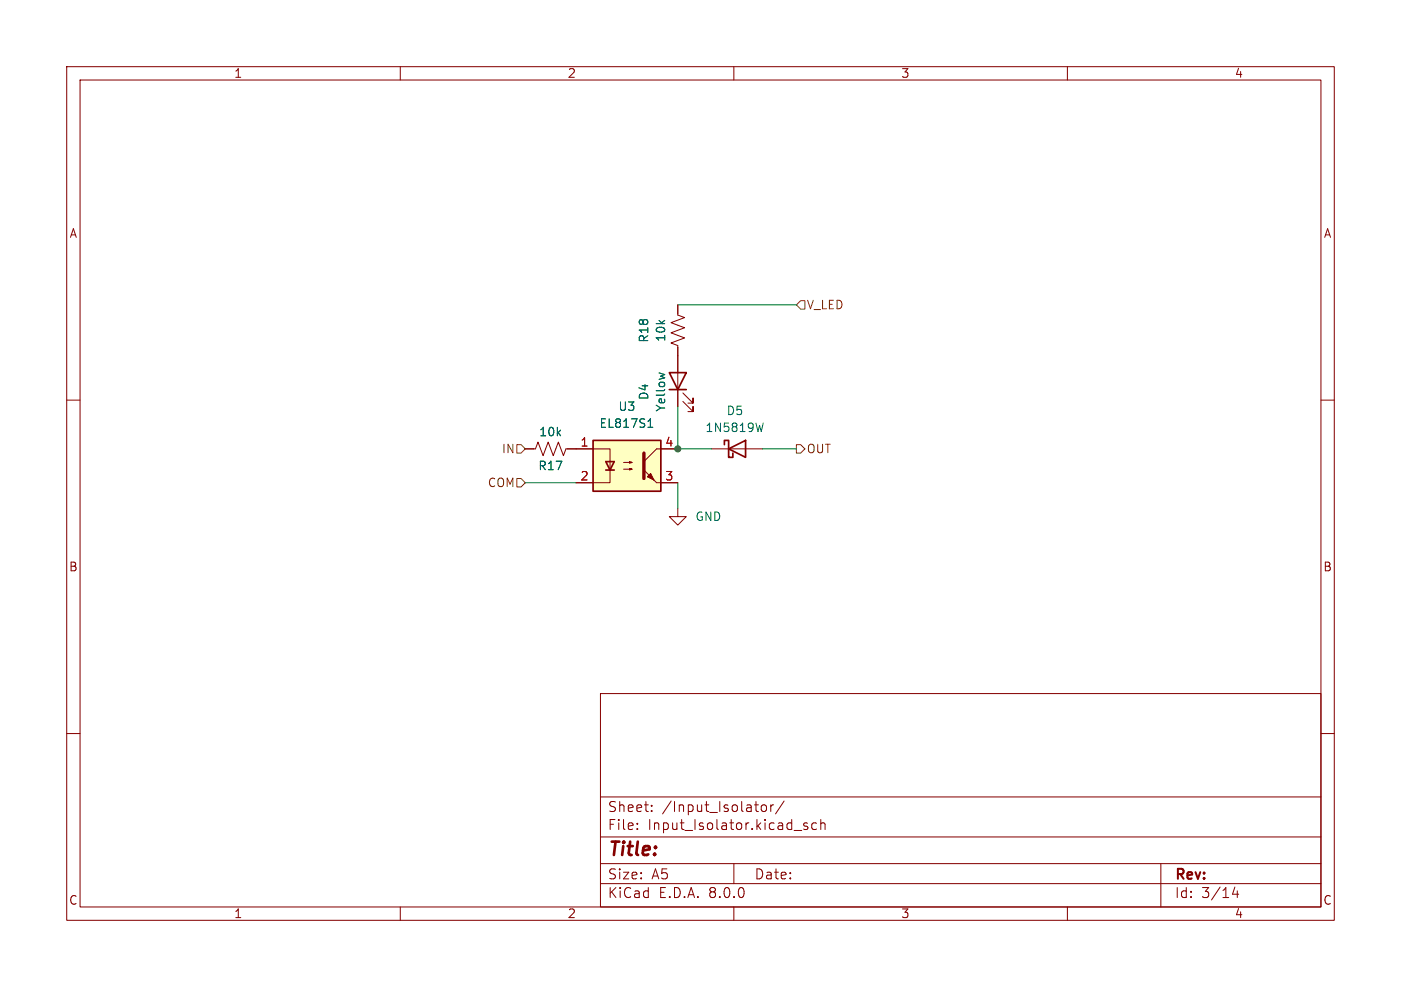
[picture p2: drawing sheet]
<svg xmlns="http://www.w3.org/2000/svg" width="210mm" height="148mm" viewBox="0 0 210 148" stroke-linecap="round" stroke-linejoin="round" font-family="sans-serif">
<g fill="none" stroke="#840000" stroke-width=".15">
<path d="M10 10h190v128h-190zM12 12h186v124h-186zM60 10v2M110 10v2M160 10v2M10 60h2M198 60h2M101.6 76.2v1.3h1.3l-1.3 1.2-1.3-1.2h1.3M106.7 67.3h7.6M10 110h2M90 104h108v32h-108zM90 119.5h108"/>
<path d="M198 110h2M60 136v2M90 132.5h108M90 129.5h108M90 125.5h108M95.5 124.2v.2M95.5 123.5v.1M97.7 121.5v.2M97.7 120.8v.1M110 136v2M110 129.5v3M114.2 120.8a.41 .41 0 0 1 .4-.1 .41 .41 0 0 1 .3 .3v.4a.41 .41 0 0 1-.4 .3 .41 .41 0 0 1-.4-.3z"/>
<path d="M115.5 120.7v1M116 120.7l-.3 .1-.2 .2M117.5 120.1l-1.3 1.9M121 123.5l-.3-.1-.2 .2v.2l.5 .2v.3h-.5M122.4 123.5l-.4-.1-.3 .3v.4l.1 .2h.6M123 123.5a.37 .37 0 0 1 .7 .1v.8M123 122.9v1.5M160 136v2M174 129.5v6.5M185.1 133l-.3 1.1h.9M185.5 133.6v1"/>
</g>
<path d="M108.6 66.7v-.7h.6v2.6h.7v-.7M109.2 67.3l2.6-1.3v2.6z" fill="none" stroke="#840000" stroke-width=".25"/>
<path d="M114.4 63.4l-.3 1.3" fill="none" stroke="#006464" stroke-width=".15"/>
<path d="M88.9 66h10.2v7.7h-10.2z" fill="#ffffc2"/>
<path d="M100.3 55.9h2.6l-1.3 2.5zM100.3 58.4h2.6M88.9 66h10.2v7.7h-10.2zM90.8 69.2h1.3l-.7 1.3zM90.8 70.5h1.3" fill="none" stroke="#840000" stroke-width=".25"/>
<path d="M101.6 45.7v1.5l1 .4-2 .8 2 .7-2 .8 2 .8-2 .7 1 .4v9.2M102.4 58.9l1.5 1.6v-.8v.8h-.8M78.7 67.3h1.6l.3-1 .8 2 .8-2 .7 2 .8-2 .8 2 .3-1h6.6v5.1h-5M93.5 70.4h1.2l-.3 .1v-.3l.3 .2M93.5 69.3h1.2l-.3 .2v-.3l.3 .1M98.4 72.4h3.2M101.6 67.3h-3.2l-1.9 1.9M102.4 60.2l1.5 1.5v-.7v.7h-.8" fill="none" stroke="#840000" stroke-width=".15"/>
<g fill="#840000" stroke="#840000" stroke-width=".15">
<path d="M96.5 70.5l1.9 1.9z"/>
<path d="M97 71.5l.5-.5 .5 1z"/>
</g>
<path d="M96.5 67.9v3.9" fill="none" stroke="#840000" stroke-width=".51"/>
<path d="M98.8 55.9l.8 .3M97.1 64.1h.8M97.2 63.1l.3-.3v1.3" fill="none" stroke="#006464" stroke-width=".15"/>
<path d="M120 45.1h.6v1.3h-.6l-.6-.7zM77.5 66.7h.6l.6 .6-.6 .6h-.6zM77.5 71.8h.6l.6 .6-.6 .6h-.6zM119.4 66.7h.6l.6 .6-.6 .6h-.6z" fill="none" stroke="#725600" stroke-width=".15"/>
<path d="M101.6 45.7h17.8M78.7 72.4h7.7M101.6 61v6.3h5.1M101.6 72.4v3.8M114.3 67.3h5.1" fill="none" stroke="#009600" stroke-width=".15"/>
<circle cx="101.6" cy="67.3" r=".46" fill="#009600" stroke="#009600" stroke-width=".15"/>
<text font-size="2.8" fill="#840000" x="91" y="128.9">Title:</text>
<g font-size="2.1" fill="#840000">
<text x="91" y="124.7">File:</text>
<text x="91" y="122">Sheet:</text>
<text x="97.1" y="124.7">Input_Isolator.kicad_sch</text>
<text x="99.2" y="122">/Input_Isolator/</text>
<text x="91" y="134.9">KiCad</text>
<text x="91" y="132.1">Size:</text>
<text x="97.7" y="132.1">A5</text>
<text x="98.7" y="134.9">E.D.A.</text>
<text x="106.3" y="134.9">8.0.0</text>
<text x="113" y="132.1">Date:</text>
<text x="176" y="132.3">Rev:</text>
<text x="176" y="134.9">Id:</text>
<text x="180.1" y="134.9">3/14</text>
</g>
<g font-size="1.8" fill="#840000">
<text x="35" y="11.9">1</text>
<text x="85" y="11.9">2</text>
<text x="135" y="11.9">3</text>
<text x="185" y="11.9">4</text>
<text x="10.3" y="35.9">A</text>
<text x="198.4" y="35.9">A</text>
<text x="10.3" y="85.9">B</text>
<text x="198.3" y="85.9">B</text>
<text x="10.3" y="135.9">C</text>
<text x="35" y="137.9">1</text>
<text x="85" y="137.9">2</text>
<text x="135" y="137.9">3</text>
<text x="185" y="137.9">4</text>
<text x="198.3" y="135.9">C</text>
</g>
<g font-size="1.8" fill="#725600">
<text x="120.8" y="46.6">V_LED</text>
<text x="75.1" y="68.2">IN</text>
<text x="120.8" y="68.2">OUT</text>
<text x="73" y="73.3">COM</text>
</g>
<g font-size="1.8" fill="#006464">
<text x="97.4" y="51.5" transform="rotate(-90 97.4 51.5)">R18</text>
<text x="99.9" y="51.4" transform="rotate(-90 99.9 51.4)">10k</text>
<text x="80.7" y="65.6">10k</text>
<text x="89.8" y="64.4">EL817S1</text>
<text x="92.6" y="61.8">U3</text>
<text x="97.4" y="60.1" transform="rotate(-90 97.4 60.1)">D4</text>
<text x="99.9" y="61.8" transform="rotate(-90 99.9 61.8)">Yellow</text>
<text x="105.7" y="65">1N5819W</text>
<text x="108.8" y="62.5">D5</text>
<text x="80.6" y="70.7">R17</text>
<text x="104.1" y="78.3">GND</text>
</g>
<g font-size="1.8" fill="#a90000">
<text x="86.9" y="67.1">1</text>
<text x="99.6" y="67.1">4</text>
<text x="86.9" y="72.1">2</text>
<text x="99.6" y="72.1">3</text>
</g>
</svg>
